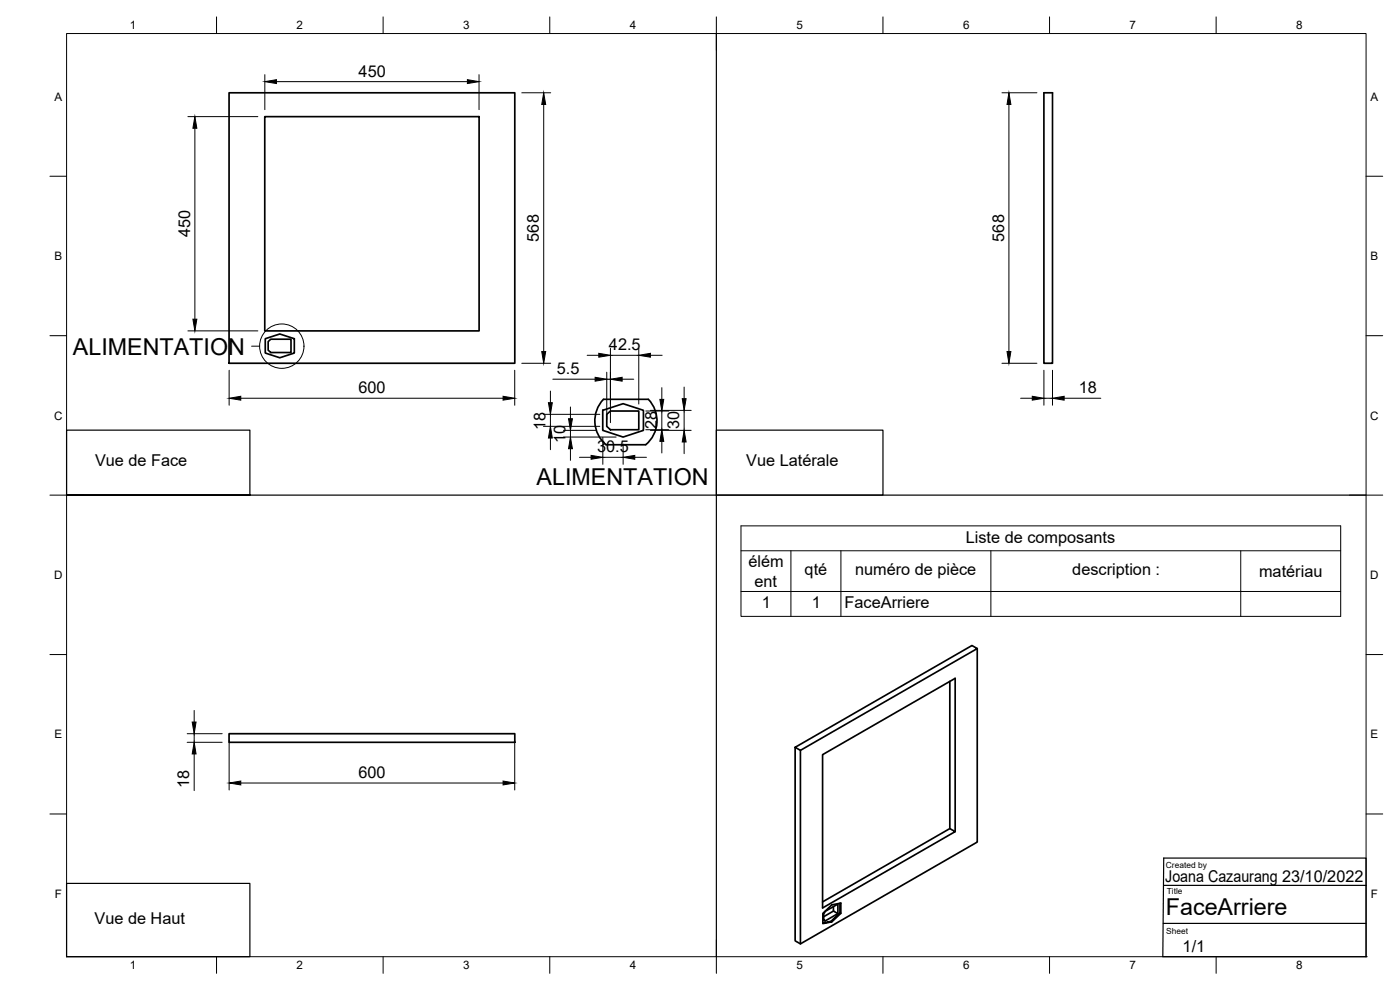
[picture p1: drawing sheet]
<svg xmlns="http://www.w3.org/2000/svg" width="420mm" height="297mm" viewBox="0 0 420 297" stroke-linecap="round" stroke-linejoin="round" font-family="sans-serif">
<!-- layer: Visible -->
<g fill="none" stroke="#000" stroke-width=".51">
<path d="M68.7 27.8h85.8v81.2h-85.8zM79.5 35h64.3v64.3h-64.3zM313.3 27.8h2.6v81.2h-2.6zM79.6 101.6l4.4-1.4 4.3 1.4v4.3l-4.3 1.4-4.4-1.4zM80.5 102.5l.8-.7h6v4h-6l-.8-.7zM180.9 123.1l6.1-2 6.1 2v6l-6.1 2-6.1-2zM181.9 133.4h11.9M181.9 133.4a9.3 9.3 0 0 1-.8-13.6h13.5a9.3 9.3 0 0 1-.8 13.6M182.1 124.3l1.1-1h8.5v5.6h-8.5l-1.1-1zM293.3 194.6l-53.1 30.5-1.6-.9 53.1-30.5 1.6 .9v58.1l-53.1 30.5-1.6-.9v-58.1M285.1 204.4v44.2l1.6 .9-39.8 22.9v-46l39.8-22.9v46M68.7 220.1h85.8v2.6h-85.8z"/>
<path d="M240.2 225.1v58.1M285.1 248.6l-38.2 22M247.2 276l.5 .3-.5-.2M249.4 276.4l2.7-2.5 .2 .1-2.7 2.6M250.1 272v1.4l1.4 .7M250.1 273.4l-2.9 1.6M251.5 274.1v-2.8l-3.8 2.1-.5 .8v1.9M251.5 274.1l-3.8 2.2M252.1 271v2.9M252.3 274v-3l-2.7 .5-2.6 2.6v3l2.6-.5-.2-.2-2.4 .5"/>
</g>
<!-- layer: BORDER -->
<g fill="none" stroke="#000" stroke-width=".3">
<path d="M20 10.1h390v276.9h-390zM65 5.1v5M115 5.1v5M165 5.1v5M215 5.1v10M265 5.1v5M315 5.1v5M365 5.1v5M15 52.9h5M410 52.9h5M15 100.7h5M410 100.7h5"/>
<path d="M15 148.6h10M405 148.6h10M15 196.4h5M410 196.4h5M15 244.2h5M410 244.2h5M65 287v5M115 287v5M165 287v5M215 282.1v9.9M265 287v5M315 287v5"/>
<path d="M365 287v5"/>
</g>
<!-- layer: TITLEBLOCK -->
<path d="M349.2 257.5h60.8v29.5h-61l.2-29.5M349.1 277.1h60.9M349.3 265.6h60.8" fill="none" stroke="#000" stroke-width=".36"/>
<circle cx="410" cy="287" r=".18" fill="#000"/>
<!-- layer: Sketch1 -->
<path d="M215 10.1v276.9M215 129.1h50v19.5h-50zM20 148.6v-19.5h55v19.5h-55h390M20 265.1h55v21.9h-55z" fill="none" stroke="#000" stroke-width=".36"/>
<!-- layer: FD_Dimensions -->
<g fill="none" stroke="#000" stroke-width=".3">
<path d="M56.4 35h21M58.5 38.5v57.3M79.5 22.4v10.5M83 24.5h57.3M143.8 22.4v10.5M156.6 27.8h8.7M163.2 31.4v74.1M300.7 27.8h10.5M302.8 31.4v74.1M56.4 99.3h21M68.8 111.1v10.5M72.3 119.5h78.7"/>
<path d="M154.5 111.1v10.5M156.6 109h8.7M165.2 117.3v3.5M165.9 113.8h12.7M176.2 106.6h3.5M182.1 111.7v14.1M182.1 113.8h1.1M183.2 104.5v22.3M183.2 106.6h8.5M186.7 113.8h3.5M191.7 104.5v16.7M195.2 106.6h3.5"/>
<path d="M198.6 116.3v3.5M205.3 116.1v3.5M300.7 109h10.5M306.3 119.5h3.5M313.3 119.5h2.6M313.3 111.1v10.5M315.9 111.1v10.5M319.4 119.5h11M163.1 127.9h16.9M163.1 124.3h16.9M165.2 124.3v3.6M165.2 131.4v3.5"/>
<path d="M169.1 131.1h15.8M169.1 129.1h9.7M171.2 122.1v3.5M171.2 129.1v2M171.2 134.6v3.5M173.9 137.2h3.5M180.9 131.2v8.1M180.9 137.2h6.1M187 133.2v6.1M190.5 137.2h3.5M193.8 128.9h6.9M193.8 123.3h6.9"/>
<path d="M195.2 129.1h12.2M195.2 123.1h12.2M198.6 123.3v5.6M198.6 132.4v3.5M205.3 123.1v6M205.3 132.6v3.5M58.3 213.2v3.4M56.2 220.1h10.5M56.2 222.7h10.5M58.3 220.1v2.6M58.3 226.2v11M68.8 222.3v14.7"/>
<path d="M72.3 234.9h78.7M154.5 222.3v14.7"/>
</g>
<g fill="#000" stroke="#000" stroke-width=".3">
<path d="M58.5 35l.6 3.5h-1.2zM79.5 24.5l3.5-.6v1.2zM140.3 23.9l3.5 .6-3.5 .6zM163.2 27.8l.6 3.6h-1.2zM302.8 27.8l.6 3.6h-1.2zM57.9 95.8h1.2l-.6 3.5zM68.8 119.5l3.5-.6v1.2zM151 118.9l3.5 .6-3.5 .6zM162.6 105.5h1.2l-.6 3.5zM178.6 113.2l3.5 .6-3.5 .6zM179.7 106l3.5 .6-3.5 .6zM183.2 113.8l3.5-.6v1.2z"/>
<path d="M191.7 106.6l3.5-.6v1.2zM198 119.8h1.2l-.6 3.5zM204.7 119.6h1.2l-.6 3.5zM302.2 105.5h1.2l-.6 3.5zM309.8 118.9l3.5 .6-3.5 .6zM315.9 119.5l3.5-.6v1.2zM165.2 127.9l.6 3.5h-1.2zM164.6 120.8h1.2l-.6 3.5zM171.2 131.1l.6 3.5h-1.2zM170.6 125.6h1.2l-.6 3.5zM177.4 136.6l3.5 .6-3.5 .6zM187 137.2l3.5-.6v1.2z"/>
<path d="M198.6 128.9l.6 3.5h-1.2zM205.3 129.1l.6 3.5h-1.2zM57.7 216.6h1.1l-.5 3.5zM58.3 222.7l.5 3.5h-1.1zM68.8 234.9l3.5-.6v1.2zM151 234.3l3.5 .6-3.5 .6z"/>
</g>
<!-- layer: Detail Boundary -->
<g fill="none" stroke="#000" stroke-width=".3">
<path d="M75.5 103.9h2.4"/>
<circle cx="84.6" cy="103.9" r="6.7"/>
</g>
<!-- layer: Parts Lists -->
<path d="M222.4 157.8h180v27.1h-180zM222.4 165.3h180M222.4 177.5h180M237.4 165.3v19.6M252.4 165.3v19.6M297.4 165.3v19.6M372.4 165.3v19.6" fill="none" stroke="#000" stroke-width=".3"/>
<g font-size="7">
<text x="21.9" y="106.4">ALIMENTATION</text>
<text x="161.1" y="145.5">ALIMENTATION</text>
<text x="349.9" y="274.7">FaceArriere</text>
</g>
<g font-size="4.9">
<text x="107.6" y="23">450</text>
<text x="57" y="71.1" transform="rotate(-90 57 71.1)">450</text>
<text x="161.7" y="72.5" transform="rotate(-90 161.7 72.5)">568</text>
<text x="301.3" y="72.5" transform="rotate(-90 301.3 72.5)">568</text>
<text x="182.8" y="105.1">42.5</text>
<text x="167.1" y="112.3">5.5</text>
<text x="107.6" y="118">600</text>
<text x="323.7" y="118">18</text>
<text x="163.7" y="129" transform="rotate(-90 163.7 129)">18</text>
<text x="197.2" y="128.8" transform="rotate(-90 197.2 128.8)">28</text>
<text x="203.9" y="128.8" transform="rotate(-90 203.9 128.8)">30</text>
<text x="169.7" y="133" transform="rotate(-90 169.7 133)">10</text>
<text x="179.2" y="135.7">30.5</text>
<text x="28.5" y="139.9">Vue de Face</text>
<text x="224" y="139.7">Vue Latérale</text>
<text x="289.9" y="162.8">Liste de composants</text>
<text x="224.6" y="170.2">élém</text>
<text x="241.5" y="172.6">qté</text>
<text x="256.6" y="172.6">numéro de pièce</text>
<text x="321.8" y="172.6">description :</text>
<text x="377.9" y="173.1">matériau</text>
<text x="226.4" y="176">ent</text>
<text x="228.7" y="182.4">1</text>
<text x="243.7" y="182.4">1</text>
<text x="253.5" y="182.5">FaceArriere</text>
<text x="107.6" y="233.5">600</text>
<text x="56.8" y="236.4" transform="rotate(-90 56.8 236.4)">18</text>
<text x="349.7" y="264.6">Joana Cazaurang 23/10/2022</text>
<text x="28.4" y="277.3">Vue de Haut</text>
<text x="354.9" y="285.6">1/1</text>
</g>
<g font-size="3.5">
<text x="39" y="8.8">1</text>
<text x="89" y="8.8">2</text>
<text x="139" y="8.8">3</text>
<text x="189" y="8.8">4</text>
<text x="239" y="8.8">5</text>
<text x="289" y="8.8">6</text>
<text x="339" y="8.8">7</text>
<text x="389" y="8.8">8</text>
<text x="16.3" y="30.2">A</text>
<text x="411.3" y="30.2">A</text>
<text x="16.3" y="78">B</text>
<text x="411.3" y="78">B</text>
<text x="16.2" y="125.9">C</text>
<text x="411.2" y="125.9">C</text>
<text x="16.2" y="173.7">D</text>
<text x="411.2" y="173.7">D</text>
<text x="16.3" y="221.6">E</text>
<text x="411.3" y="221.6">E</text>
<text x="16.4" y="269.4">F</text>
<text x="411.4" y="269.4">F</text>
<text x="39" y="290.8">1</text>
<text x="89" y="290.8">2</text>
<text x="139" y="290.8">3</text>
<text x="189" y="290.8">4</text>
<text x="239" y="290.8">5</text>
<text x="289" y="290.8">6</text>
<text x="339" y="290.8">7</text>
<text x="389" y="290.8">8</text>
</g>
<g font-size="2.5">
<text x="349.9" y="260.3">Created by</text>
<text x="350.2" y="268.3">Title</text>
<text x="350" y="280.1">Sheet</text>
</g>
</svg>
